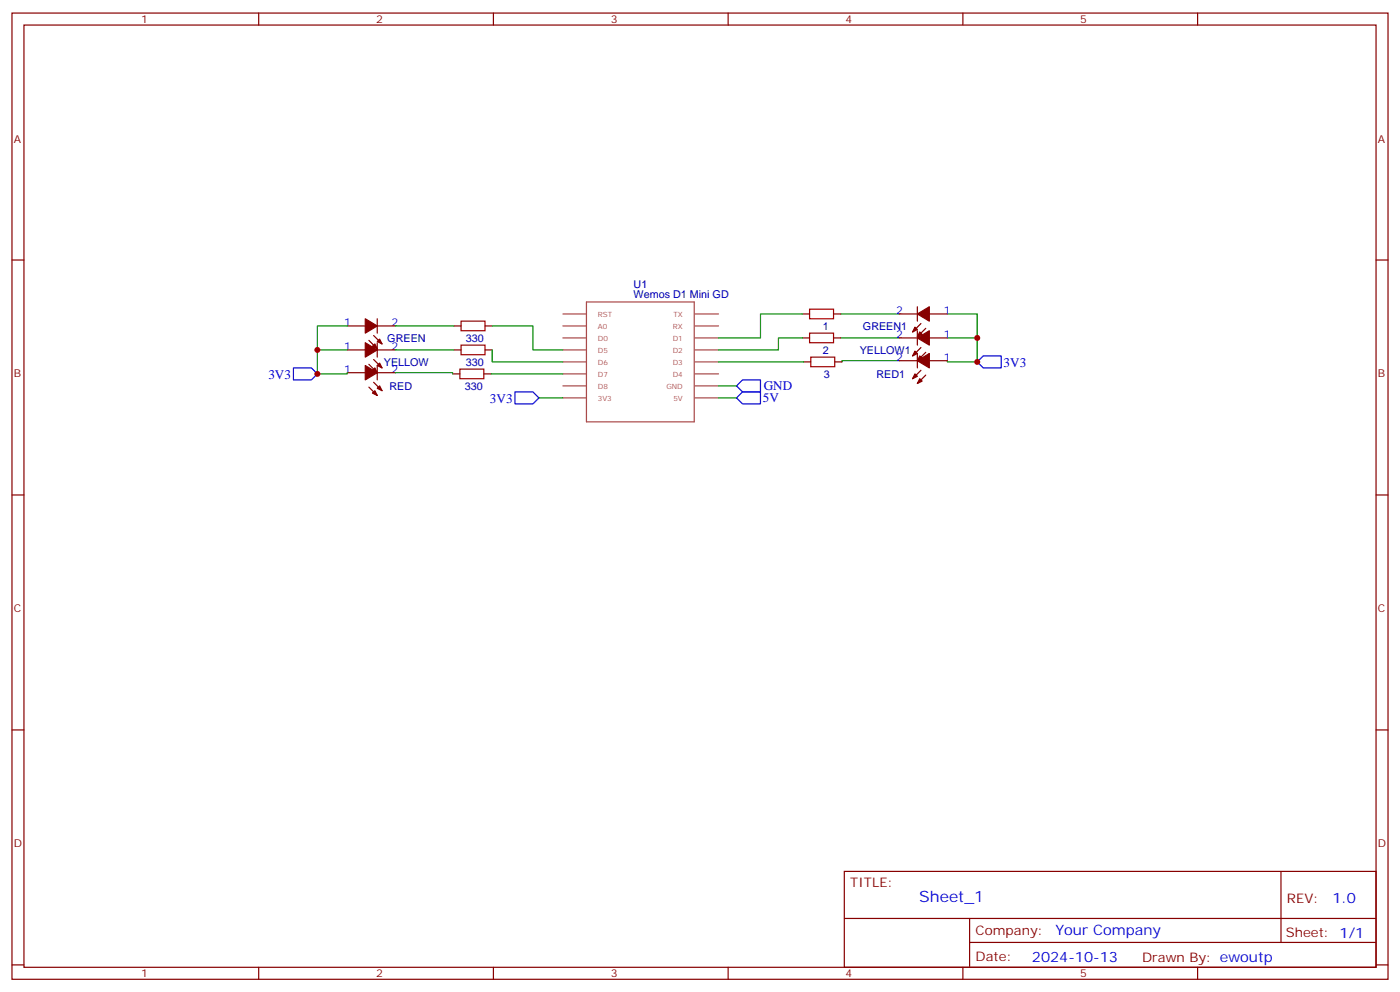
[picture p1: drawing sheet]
<svg xmlns="http://www.w3.org/2000/svg" width="412mm" height="292mm" viewBox="0 0 412 292" stroke-linecap="round" stroke-linejoin="round" font-family="sans-serif">
<g fill="none" stroke="#870000" stroke-width=".35">
<path d="M3.5 3.8h405.4v284.4h-405.4zM7.1 7.4h398.2v277.3h-398.2zM76.2 3.8v3.6M145.3 3.8v3.6M214.5 3.8v3.6M283.6 3.8v3.6M352.8 3.8v3.6M3.5 76.5h3.6M405.3 76.5h3.6M102.3 95.9h5.3M110.1 98.7l2.4 2.5M111.1 93.8v4.2"/>
<path d="M111.1 95.9h5.3M133.7 95.9h2.1M142.9 95.9h2.1M236.4 92.4h2.1M236.4 99.4h2.1M245.5 92.4h2.1M245.5 99.4h2.1M264.9 92.4h5.3M264.9 99.4h5.3M270.2 90.3v4.2M270.2 97.3v4.3M271.3 95.2l-2.5 2.5"/>
<path d="M272.7 96.6l-2.5 2.5M273.8 92.4h5.2M273.8 99.4h5.2M102.3 109.7h5.3M102.3 103h5.3M108.7 107.2l2.4 2.5h5.3M108.7 113.9l2.4 2.5M108.7 100.2l2.4 2.4M110.1 112.5l2.4 2.5M110.1 105.8l2.4 2.5M111.1 100.9v4.2M111.1 107.6v4.2"/>
<path d="M111.1 103h5.3M133.3 110h2.2M133.7 103h2.1M142.5 110h2.1M142.9 103h2.1M236.7 106.5h2.1M245.9 106.5h2.1M270.2 104v4.3M271.3 102.3l-2.5 2.4M271.3 109l-2.5 2.4M272.7 103.7l-2.5 2.5h-5.3M272.7 110.4l-2.5 2.5"/>
<path d="M273.8 106.2h5.2M3.5 145.7h3.6M405.3 145.7h3.6M3.5 214.8h3.6M405.3 214.8h3.6M248.7 256.4h156.6v28.3h-156.6zM377.3 256.5v20.8M248.7 270.3h156.5M285.6 277.3h119.6M285.6 270.3v14.1M3.5 284h3.6M76.2 284.7v3.5"/>
<path d="M145.3 284.7v3.5M214.5 284.7v3.5M283.6 284.7v3.5M352.8 284.7v3.5M405.3 284h3.6"/>
</g>
<g fill="none" stroke="#a64a4a" stroke-width=".35">
<path d="M165.8 92.4h6.9M165.8 95.9h6.9M165.8 99.4h6.9M172.8 88.9h31.7v35.2h-31.7zM204.7 92.4h7M204.7 95.9h7M204.7 99.4h7M165.8 103h6.9M165.8 106.5h6.9M165.8 110h6.9M165.8 113.6h6.9M165.8 117.1h6.9"/>
<path d="M204.7 103h7M204.7 106.5h7M204.7 110h7M204.7 113.6h7M204.7 117.1h7"/>
</g>
<g fill="#870000" stroke="#870000" stroke-width=".35">
<path d="M107.6 107.6l3.5 2.1-3.5 2.1z"/>
<path d="M111.1 114.3l.7-.7 .7 1.4z"/>
<path d="M109.7 115.7l.7-.7 .7 1.4z"/>
<path d="M107.6 100.9l3.5 2.1-3.5 2.1z"/>
<path d="M111.1 107.6l.7-.7 .7 1.4z"/>
<path d="M109.7 109l.7-.7 .7 1.4z"/>
<path d="M107.6 93.8l3.5 2.1-3.5 2.1z"/>
<path d="M111.1 100.5l.7-.7 .7 1.4z"/>
<path d="M109.7 101.9l.7-.7 .7 1.4z"/>
<path d="M270.2 92.4l3.6-2.1v4.2z"/>
<path d="M269.5 96.3l.7 .7-1.4 .7z"/>
<path d="M270.9 97.7l.7 .7-1.4 .7z"/>
<path d="M270.2 99.4l3.6-2.1v4.3z"/>
<path d="M269.5 103.3l.7 .7-1.4 .7z"/>
<path d="M270.9 104.7l.7 .7-1.4 .8z"/>
<path d="M270.2 106.2l3.6-2.2v4.3z"/>
<path d="M269.5 110l.7 .7-1.4 .7z"/>
<path d="M270.9 111.4l.7 .7-1.4 .8z"/>
</g>
<path d="M86.4 108.3h5.3l1.8 1.7-1.8 1.8h-5.3zM151.7 115.3h5.3l1.7 1.8-1.7 1.8h-5.3zM218.7 115.3h5.3v3.6h-5.3l-1.7-1.8zM218.7 111.8h5.3v3.5h-5.3l-1.7-1.7zM287.9 106.5l1.7-1.8h5.3v3.6h-5.3z" fill="none" stroke="#00f" stroke-width=".35"/>
<g fill="none" stroke="#008700" stroke-width=".35">
<path d="M102.3 95.9h-8.8v7.1M116.4 95.9h17.3M145 95.9h12v7.1h8.8M236.4 92.4h-12.4v7h-12.3M236.4 99.4h-7.1v3.6h-17.6M247.6 92.4h17.3M247.6 99.4h17.3M279 92.4h8.9v7M279 99.4h8.9v7.1h-8.9v-.3M102.3 103h-8.8v7h8.8v-.3M116.4 109.7h16.9v.3M116.4 103h17.3"/>
<path d="M144.6 110h21.2M145 103v3.5h20.8M158.7 117.1h7.1M211.7 113.6h5.3M211.7 117.1h5.3M211.7 106.5h25M264.9 106.2h-16.9v.3"/>
</g>
<path d="M135.8 94.5h7.1v2.8h-7.1zM238.5 91h7v2.8h-7zM238.5 98h7v2.9h-7zM135.5 108.6h7v2.8h-7zM135.8 101.6h7.1v2.8h-7.1zM238.8 105.1h7.1v2.8h-7.1z" fill="none" stroke="#a10000" stroke-width=".35"/>
<g fill="#c00">
<circle cx="93.5" cy="110" r=".88"/>
<circle cx="93.5" cy="103" r=".88"/>
<circle cx="287.9" cy="99.4" r=".88"/>
<circle cx="287.9" cy="106.5" r=".88"/>
</g>
<text font-size="4.6" fill="#00f" x="270.8" y="265.5">Sheet_1</text>
<g font-size="4.2" fill="#00f">
<text x="392.5" y="265.7">1.0</text>
<text x="310.9" y="275.3">Your Company</text>
<text x="304" y="283.1">2024-10-13</text>
</g>
<g font-size="3.9" fill="#00f">
<text x="79.1" y="111.6">3V3</text>
<text x="295.6" y="108.1">3V3</text>
<text x="144.3" y="118.7">3V3</text>
<text x="224.7" y="118.3">5V</text>
<text x="225" y="114.8">GND</text>
</g>
<g font-size="3.9" fill="#800">
<text x="250.5" y="261">TITLE:</text>
<text x="379.1" y="265.7">REV:</text>
<text x="287.4" y="275.2">Company:</text>
<text x="378.7" y="275.8">Sheet: 1/1</text>
<text x="287.4" y="282.9">Date:</text>
<text x="336.4" y="283">Drawn By: ewoutp</text>
</g>
<g font-size="3.2" fill="#800">
<text x="41.6" y="6.8">1</text>
<text x="110.8" y="6.8">2</text>
<text x="179.9" y="6.8">3</text>
<text x="249.1" y="6.8">4</text>
<text x="318.2" y="6.8">5</text>
<text x="4.1" y="41.9">A</text>
<text x="405.9" y="41.9">A</text>
<text x="4.1" y="111.1">B</text>
<text x="405.9" y="111.1">B</text>
<text x="4.1" y="180.2">C</text>
<text x="405.9" y="180.2">C</text>
<text x="4.1" y="249.4">D</text>
<text x="405.9" y="249.4">D</text>
<text x="41.6" y="287.7">1</text>
<text x="110.8" y="287.7">2</text>
<text x="179.9" y="287.7">3</text>
<text x="249.1" y="287.7">4</text>
<text x="318.2" y="287.7">5</text>
</g>
<g font-size="3.2" fill="#000080">
<text x="186.6" y="87.8">Wemos D1 Mini GD</text>
<text x="186.6" y="84.7">U1</text>
<text x="114.1" y="100.8">GREEN</text>
<text x="137.2" y="100.8">330</text>
<text x="242.3" y="97.2">1</text>
<text x="254.2" y="97.2">GREEN1</text>
<text x="113.1" y="107.8">YELLOW</text>
<text x="137.2" y="107.8">330</text>
<text x="242.3" y="104.3">2</text>
<text x="253.3" y="104.3">YELLOW1</text>
<text x="242.7" y="111.4">3</text>
<text x="258.2" y="111.4">RED1</text>
<text x="114.7" y="114.9">RED</text>
<text x="136.9" y="114.9">330</text>
</g>
<g font-size="3.2" fill="#00f">
<text x="101.3" y="95.9">1</text>
<text x="115.4" y="95.9">2</text>
<text x="264" y="92.4">2</text>
<text x="278" y="92.4">1</text>
<text x="264" y="99.4">2</text>
<text x="278" y="99.4">1</text>
<text x="101.3" y="103">1</text>
<text x="115.4" y="103">2</text>
<text x="264" y="106.2">2</text>
<text x="278" y="106.2">1</text>
<text x="101.3" y="109.7">1</text>
<text x="115.4" y="109.7">2</text>
</g>
<g font-size="2.1" fill="#a54b4b">
<text x="176.1" y="93.4">RST</text>
<text x="198.4" y="93.4">TX</text>
<text x="176.1" y="97">A0</text>
<text x="176.1" y="100.5">D0</text>
<text x="198.2" y="100.5">D1</text>
<text x="198.2" y="97">RX</text>
<text x="176.1" y="104">D5</text>
<text x="176.1" y="107.5">D6</text>
<text x="198.2" y="107.5">D3</text>
<text x="198.2" y="104">D2</text>
<text x="176.1" y="111.1">D7</text>
<text x="198.2" y="111.1">D4</text>
<text x="176.1" y="114.6">D8</text>
<text x="176.1" y="118.1">3V3</text>
<text x="196.3" y="114.6">GND</text>
<text x="198.3" y="118.1">5V</text>
</g>
</svg>
